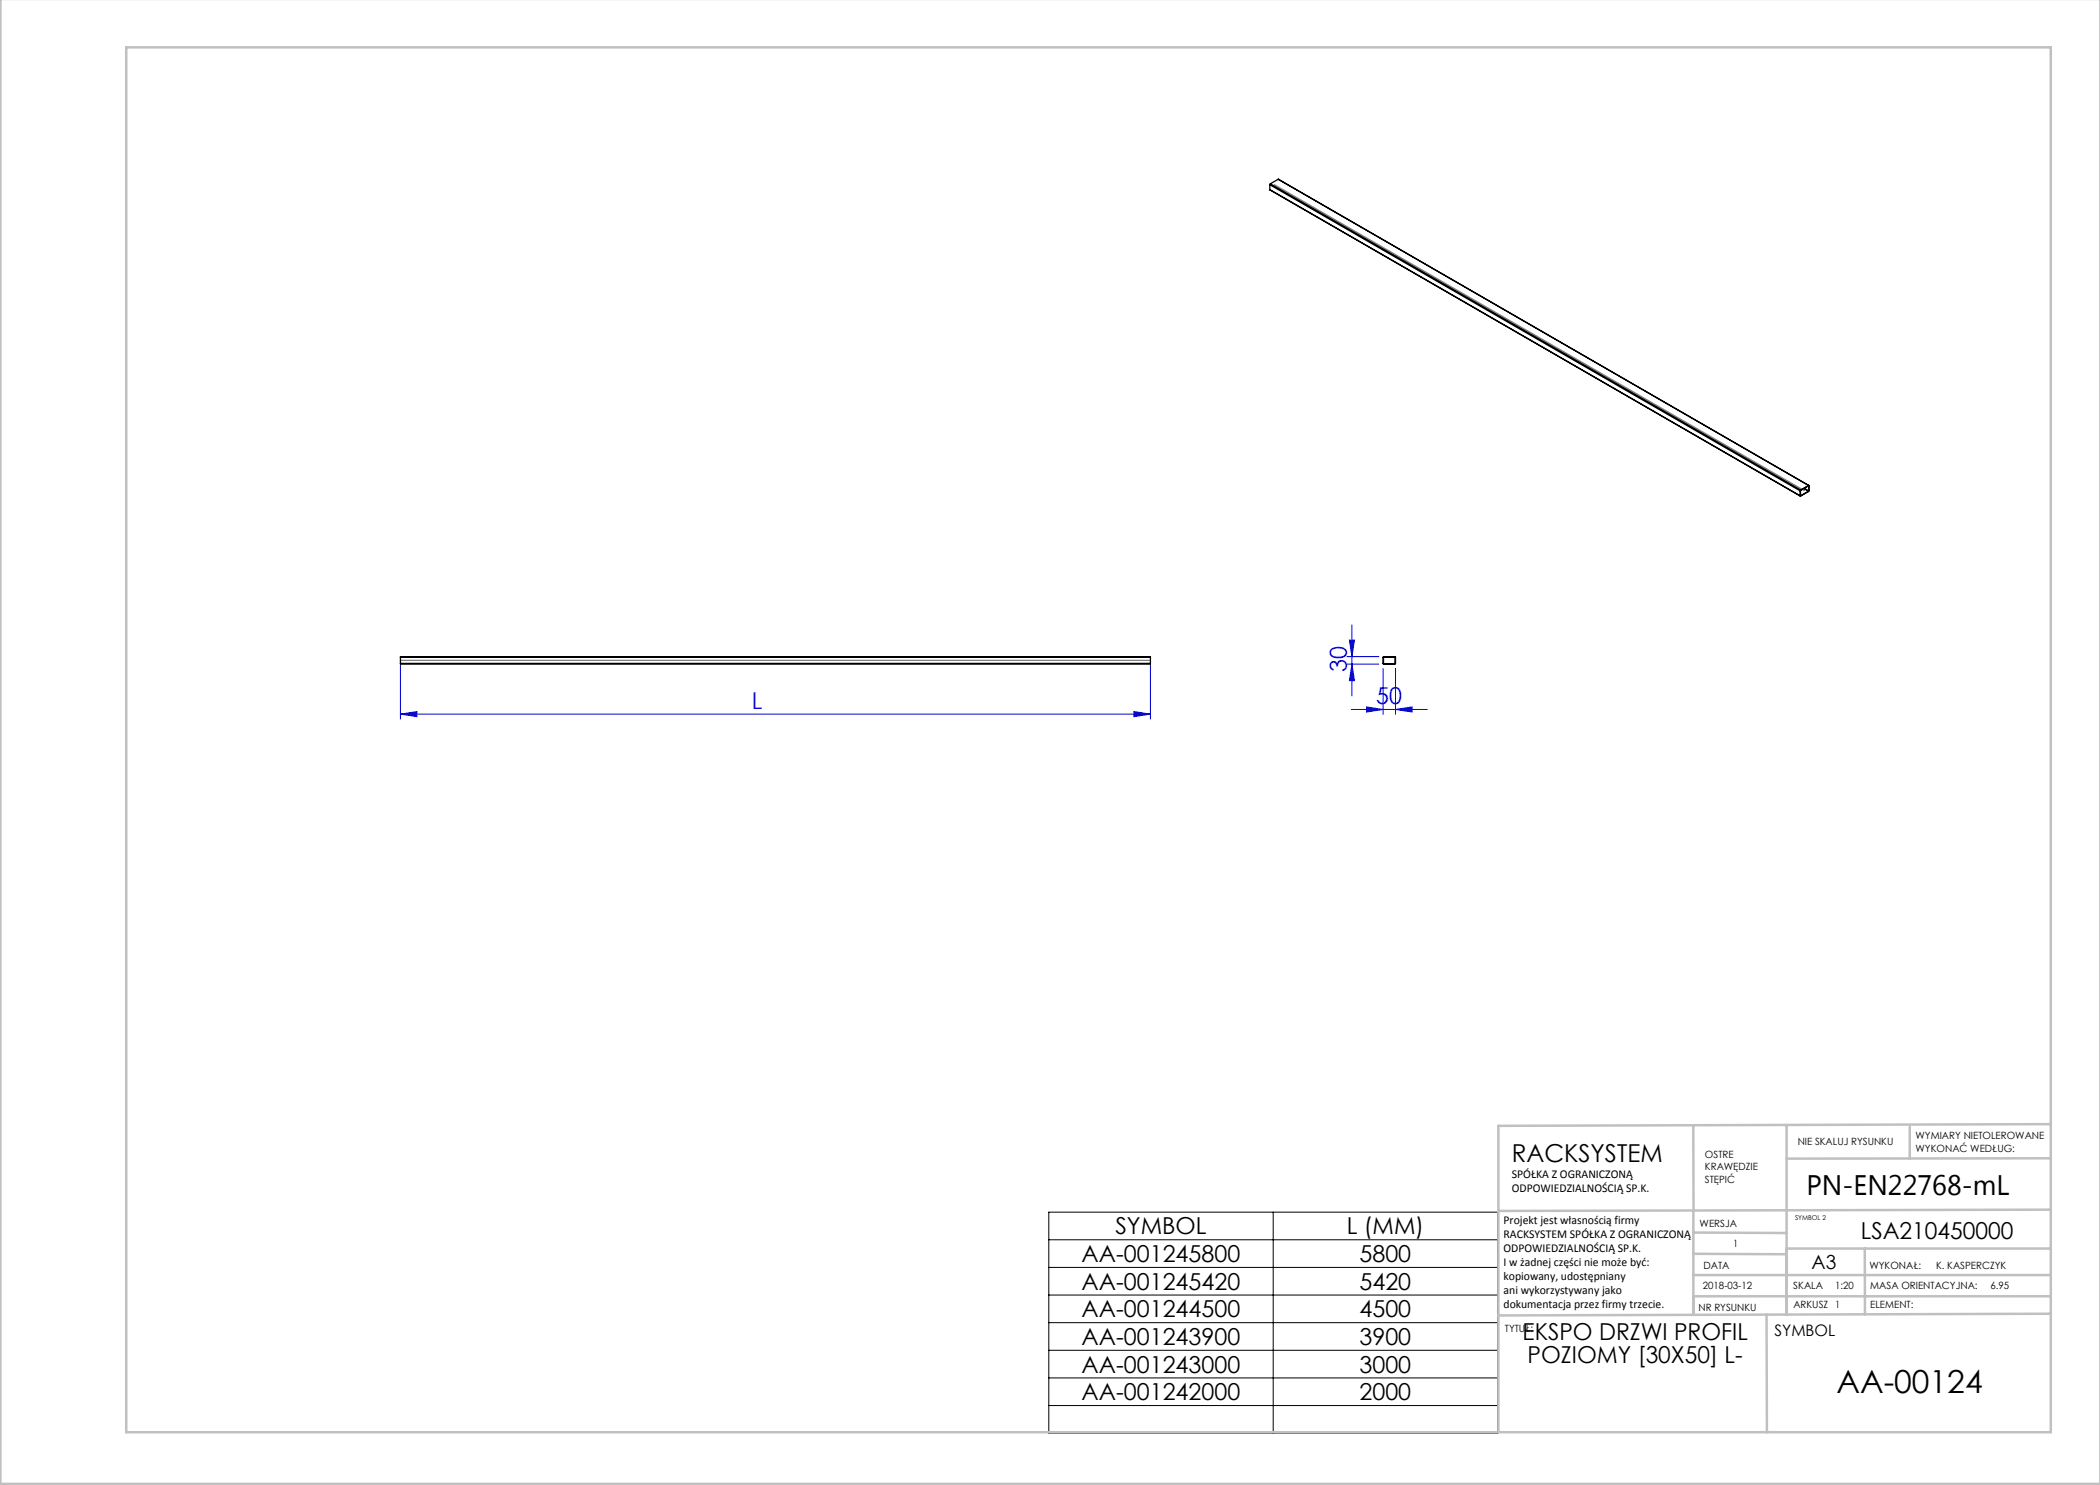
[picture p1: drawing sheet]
<svg xmlns="http://www.w3.org/2000/svg" width="420mm" height="297mm" viewBox="0 0 420 297" stroke-linecap="round" stroke-linejoin="round" font-family="sans-serif">
<g fill="none" stroke="#00f" stroke-width=".2">
<path d="M80.1 133.1v10.7M230.1 133.1v10.7M269.4 132.8h6.4M269.4 131.3h6.4M269.9 128h1l-.5 3.3zM270.4 132.8l.5 3.3h-1zM270.4 125v14.2M276.6 133.7v9.2M279.1 133.7v9.2M80.1 142.8l3.3-.5v1zM80.1 142.8h150M226.8 142.3l3.3 .5-3.3 .5z"/>
<path d="M270.3 141.9h15.2M273.3 141.4l3.3 .5-3.3 .5zM279.1 141.9l3.3-.5v1z"/>
</g>
<path d="M209.8 242.4h89.7v44.2h-89.7zM209.8 248h89.7M209.8 253.5h89.7M209.8 259h89.7M254.6 242.4v44.2M209.8 264.5h89.7M209.8 270.1h89.7M209.8 275.6h89.7M209.8 281.1h89.7" fill="none" stroke="#000" stroke-width=".2"/>
<g fill="none" stroke="#c0c0c0" stroke-width=".5">
<path d="M.1 -.1v296.9h419.9M25.2 9.5h385v276.9h-385zM338.7 225.2v16.9M357.3 225v37.9M382 225.4v6.3M410.1 224.8l-110.4 .4v61.2M410.1 231.7h-52.8M338.7 259.3h71.5M338.7 255h71.5M338.7 250.8l18.6 .1M338.7 246.5l18.6 .1M338.7 242.1v20.9"/>
<path d="M373 249.7v13.2M410.1 241.9l-110.4 .3M410.2 249.7h-52.9v13.2M353.3 262.9l.1 23.5M410.2 262.7l-110.5 .4"/>
</g>
<path d="M254.9 36.9l106 61.3M80.1 132.1h150" fill="none" stroke="#808080" stroke-width=".25"/>
<g fill="#00f">
<path d="M80.1 142.8l3.3-.5v1zM226.8 142.3l3.3 .5-3.3 .5z"/>
<path d="M270.4 132.8l.5 3.3h-1zM269.9 128h1l-.5 3.3z"/>
<path d="M273.3 141.4l3.3 .5-3.3 .5zM279.1 141.9l3.3-.5v1z"/>
</g>
<g fill="none" stroke="#000" stroke-width=".25">
<path d="M254 37.9l106.1 61.3M254 36.9l106 61.3M254 37.9l106 61.3M254 36.9v1M254.1 36.8l-.1 .1M254.1 36.8l106 61.2M255.6 35.9l106.2 61.2M255.6 35.9l-1.5 .9M255.7 35.9h-.1M360 98.2v1M360.1 99.1h.1M360.1 98l-.1 .2"/>
<path d="M360.1 98l1.7-.9-.1 1.2-1.6 .9h-.1M360.8 97.7l.9 .5M361.7 97.2h.1M361.7 97.2l-1.6 .9v1M361.7 98.2l-1.6 .9M361.7 98.2h.1M361.7 97.2v1M80.1 131.5v-.2h150v.2M80.1 132.7v.1h150v-.1M80.1 131.5h150M80.1 132.7h150M80.1 131.5v1.2"/>
<path d="M230.1 131.5v1.2M276.6 131.4h2.4l.1 1.4h-2.4zM276.7 131.4h2.3v1.3h-2.3z"/>
</g>
<text font-size="6.3" x="367.3" y="278.5">AA-00124</text>
<text font-size="5.6" x="361.3" y="239.1">PN-EN22768-mL</text>
<text font-size="4.9" x="302.4" y="232.4">RACKSYSTEM</text>
<g font-size="4.7" fill="#00f">
<text x="269.4" y="134.5" transform="rotate(-90 269.4 134.5)">30</text>
<text x="150.4" y="141.8">L</text>
<text x="275.2" y="140.9">50</text>
</g>
<g font-size="4.7">
<text x="223.1" y="246.9">SYMBOL</text>
<text x="269.3" y="246.9">L (MM)</text>
<text x="372.2" y="247.8">LSA210450000</text>
<text x="216.3" y="252.4">AA-001245800</text>
<text x="216.3" y="257.9">AA-001245420</text>
<text x="271.9" y="252.4">5800</text>
<text x="271.9" y="257.9">5420</text>
<text x="216.3" y="263.5">AA-001244500</text>
<text x="271.9" y="263.5">4500</text>
<text x="216.3" y="269">AA-001243900</text>
<text x="271.9" y="269">3900</text>
<text x="304.5" y="268.1">EKSPO DRZWI PROFIL</text>
<text x="216.3" y="274.5">AA-001243000</text>
<text x="271.9" y="274.5">3000</text>
<text x="305.5" y="272.6">POZIOMY [30X50] L-</text>
<text x="216.3" y="280">AA-001242000</text>
<text x="271.9" y="280">2000</text>
</g>
<text font-size="3.9" x="362.3" y="253.8">A3</text>
<text font-size="3.2" x="354.9" y="267.2">SYMBOL</text>
<g font-size="2.4">
<text x="302.4" y="235.6">SPÓŁKA Z OGRANICZONĄ</text>
<text x="302.4" y="238.4">ODPOWIEDZIALNOŚCIĄ SP.K.</text>
<text x="300.7" y="244.7">Projekt jest własnością firmy</text>
<text x="300.7" y="247.5">RACKSYSTEM SPÓŁKA Z OGRANICZONĄ</text>
<text x="300.7" y="250.3">ODPOWIEDZIALNOŚCIĄ SP.K.</text>
<text x="300.7" y="253.1">I w żadnej części nie może być:</text>
<text x="300.7" y="256">kopiowany, udostępniany</text>
<text x="300.7" y="258.8">ani wykorzystywany jako</text>
<text x="300.7" y="261.6">dokumentacja przez firmy trzecie.</text>
</g>
<g font-size="2">
<text x="383.1" y="227.9">WYMIARY NIETOLEROWANE</text>
<text x="341" y="231.6">OSTRE</text>
<text x="359.5" y="228.9">NIE SKALUJ RYSUNKU</text>
<text x="383.1" y="230.4">WYKONAĆ WEDŁUG:</text>
<text x="341" y="234.1">KRAWĘDZIE</text>
<text x="341" y="236.6">STĘPIĆ</text>
<text x="339.9" y="245.4">WERSJA</text>
<text x="346.6" y="249.5">1</text>
<text x="340.6" y="257.7">2018-03-12</text>
<text x="340.7" y="253.8">DATA</text>
<text x="358.7" y="257.7">SKALA</text>
<text x="367" y="257.7">1:20</text>
<text x="373.9" y="253.8">WYKONAŁ:</text>
<text x="374.1" y="257.7">MASA ORIENTACYJNA:</text>
<text x="387.2" y="253.8">K. KASPERCZYK</text>
<text x="398.1" y="257.7">6.95</text>
<text x="339.7" y="262.3">NR RYSUNKU</text>
<text x="358.7" y="261.7">ARKUSZ 1</text>
<text x="374.1" y="261.7">ELEMENT:</text>
<text x="301" y="266.4">TYTUŁ:</text>
</g>
<text font-size="1.3" x="359" y="244">SYMBOL 2</text>
</svg>
